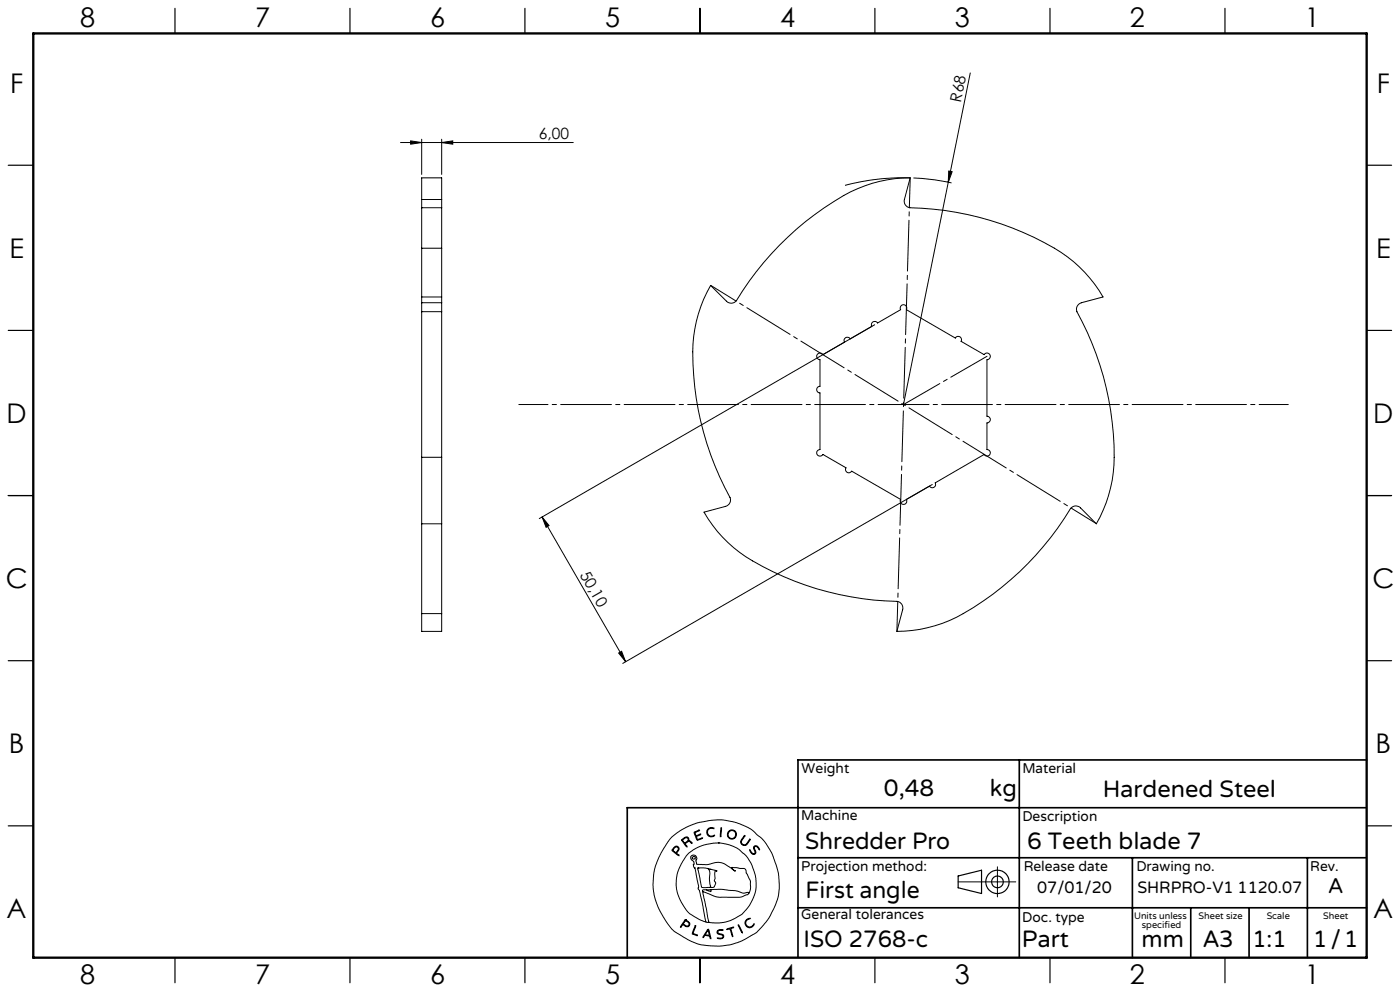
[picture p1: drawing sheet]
<svg xmlns="http://www.w3.org/2000/svg" width="420mm" height="297mm" viewBox="0 0 420 297" stroke-linecap="round" stroke-linejoin="round" font-family="sans-serif">
<g fill="none" stroke="#000" stroke-width=".3">
<path d="M291.1 21.9l-6.6 32.7M120.2 42.7h51.8M123.2 42.2l3.3 .5-3.3 .5zM126.5 59.8v2.5M126.5 41.7v10.6M126.5 59.8v-6.5h6v6.5M126.5 59.8h6M132.5 42.7l3.3-.5v1zM132.5 59.8v2.5M132.5 41.7v10.6M273 53.3a68.6 68.6 0 0 0-19.5 2.3M274 53.3l6.4 .6 5.1 .9"/>
<path d="M284.5 54.6l-13.5 66.6M284.6 51.3l1 .2-1.1 3.1zM126.5 74.4v14.6M126.5 62.3v12.1M126.5 74.4h6M126.5 62.3h6M132.5 74.4v14.6M132.5 62.3v12.1M126.5 93.4v43.7M126.5 90.7v2.7M126.5 89v1.7M126.5 93.4h6"/>
<path d="M126.5 89h6M126.5 90.7h6M132.5 93.4v43.7M132.5 90.7v2.7M132.5 89v1.7M213.2 85.5l4.7 4.8a1.97 1.97 0 0 0 3-.2 88.4 88.4 0 0 1 36.4-33.6 39.5 39.5 0 0 1 15.8-3.2l-1.8 6.5a1.97 1.97 0 0 0 1.6 2.5 88.2 88.2 0 0 1 47.3 14.7 39.7 39.7 0 0 1 10.7 12l-6.5 1.7a2.03 2.03 0 0 0-1.3 2.7 88 88 0 0 1 10.9 48.3 40 40 0 0 1-5.1 15.3l-4.7-4.8a1.98 1.98 0 0 0-3 .2 88 88 0 0 1-36.4 33.6 41.2 41.2 0 0 1-15.7 3.2l1.7-6.5a1.99 1.99 0 0 0-1.6-2.5 87.8 87.8 0 0 1-47.3-14.6 39.4 39.4 0 0 1-10.7-12.1l6.5-1.7a1.98 1.98 0 0 0 1.3-2.7 88.2 88.2 0 0 1-10.9-48.3 40.1 40.1 0 0 1 5.1-15.3zM262.4 97.3l-100.6 58.1M245.3 106.1a.99 .99 0 0 1 1.6 .2l6.4-3.8a1 1 0 0 1 .4-1.3 1 1 0 0 1 1.4 .4l6.4-3.8a1 1 0 0 1 .4-1.4 1 1 0 0 1 1.4 .4l6.9-4a1 1 0 0 1 .9-1.5 1 1 0 0 1 .8 1.5l14.7 8.5a1 1 0 0 1 1.4-.4 1 1 0 0 1 .3 1.4l6.9 4a1 1 0 0 1 1.8 0 1 1 0 0 1-.9 1.5v16.9a1.01 1.01 0 0 1 1 1 1.01 1.01 0 0 1-1 1v8a.99 .99 0 0 1 .9 1.5 .99 .99 0 0 1-1.8 0l-14.6 8.5a1 1 0 0 1-.4 1.3 1 1 0 0 1-1.4-.3l-6.9 4a1 1 0 0 1-.8 1.5 1 1 0 0 1-.9-1.5l-14.7-8.5a1 1 0 0 1-1.4 .4 1 1 0 0 1-.3-1.4l-6.9-4a1 1 0 0 1-1.8 0 1 1 0 0 1 .9-1.5v-16.9a.99 .99 0 0 1-1-1 .99 .99 0 0 1 1-1v-8a.99 .99 0 0 1-.9-.6 .99 .99 0 0 1 .2-1.1zM126.5 137.1v19.9M126.5 137.1h6M132.5 137.1v19.9M126.5 157v26.9"/>
<path d="M126.5 157h6M132.5 157v26.9M162.6 154.9l2.1 2.6-.9 .5zM162.6 154.9l25.1 43.4M279.7 145.2l-92.9 53.6M126.5 183.9v5.3h6v-5.3M126.5 183.9h6M185.6 195.7l.9-.5 1.2 3.1zM201.3 251.1l2.8-2.2 4.5-2.1 4.8-1 3.2-.1 3.7 .7 3.3 1.2 2 1.1 2.8 2.4 1.5 1.8 1.8 3.2 1.8 5.3 .3 3.5-.2 3-.8 2.8-1.7 3.7-1.8 2.5a16.5 16.5 0 0 1-6.7 5l-3.3 1.2-2.9 .4h-3.4l-2.9-.4-3.7-1.5-3.8-2.3-1.1-.9-1.2-1.6-2.3-3.7-1.2-2.8-.6-2.2-.3-3.1 .3-3.5 .9-3.2 2-4zM202 254.1l.7-.5 .6 .1 .4 .6-.1 .6a.64 .64 0 0 0-.3 1.1l.4 .5-1.7-1.2a.52 .52 0 0 1-.4-.5 .52 .52 0 0 1 .4-.6zM202.4 254l.4-.2 .5 .1 .2 .5-.2 .4a.73 .73 0 0 1-.7 .6 .73 .73 0 0 1-.7-.7zM204.5 251.6l1.1-.7h.6l.4 .3 .1 .8 .6 .2 .3 .5-.8-.5-.6 .2a.61 .61 0 0 0-.6 .5 .61 .61 0 0 0 .5 .7l-.1 .3-1.5-2z"/>
<path d="M204.8 251.7l.8-.6h.6l.2 .6-.5 .6a.52 .52 0 0 1-.6 .3 .52 .52 0 0 1-.4-.5zM208.2 249.4l1.7-.6-1 .5a.57 .57 0 0 0-.2 .9 .57 .57 0 0 0 .9 0l.6-.2-.8 .5a.46 .46 0 0 0-.5 .4 .46 .46 0 0 0 .3 .5l.1 .2 1.5-.5-1.7 .7zM212.3 248.5l.8-.5 1 .2 .1 .2-.9-.2-.7 .3-.3 .5v.7l.1 .4 .6 .4 1.3-.2a.53 .53 0 0 1-.3 .5 .53 .53 0 0 1-.5 0l-.9-.2-.4-.4-.2-1zM215.5 252.6l2.7 .4 3 1.2 2.3 1.9 .9 1.2 1.3 2.2 1.1 3.8-.1 3.5-.8 2.5a11.7 11.7 0 0 1-8.9 7.2l-2.6 .1-1.7-.2M215.5 252.6l-4.1 .6-3.4 1.5-2.1 1.8-2.1 3.5-.5 1.4-.4 2 .1 3 .9 2.9 2 3.4a9.1 9.1 0 0 0 4 2.9l1.9 .8M215.5 252.6h.1M216.3 248.1h.2v.6l-.2 1.9-.2 .2zM223.3 250.5l.1-.1 .1 .2-1.1 1.6 .2 .7 .7 .3a3.3 3.3 0 0 0 1.7-1.7v.2l-1 1.5-.4 .2-.7-.1-.6-.5-.1-.6zM224.9 254.7l.7 .9 .5 .3 .4-.3-.4-1.4 .2-.6h.9l.7 1-.1 .1-.9-1-.5 .1-.1 .4 .5 1.4-.6 .5-.9-.5zM299.2 259.8v9M205.6 275.6l-1.4 2-.1 .2h.2a.69 .69 0 0 1 .6-.6 .69 .69 0 0 1 .8 .4l.9 .1 .3-.9-1.3-1.2M205.6 275.6h.1"/>
<path d="M205.6 275.9l-.3 .5M205.7 275.9l1 .9-.1 .6-.6 .1a.7 .7 0 0 1-.9-.9l.2-.2M205.7 275.9h.1M208.5 277.5l.2-.1v.2l-.5 1.4a.56 .56 0 0 0-.2 .7 .56 .56 0 0 0 .7 .3l.5 .4-1.6-.6zM209.3 260.2l2.3-.1 3.1 .8 .4 .3a.35 .35 0 0 0-.5-.2 .35 .35 0 0 0-.1 .5v1.8l-.2 .7 .4 .8-.4 1-.5 .2h-2.6a.85 .85 0 0 1-.8-.2 .85 .85 0 0 1-.1-.9zM209.4 260.1h.1M210.8 267.2l1.9 9.2M210.8 267.2l3.7 1.5 1.3 .2h6.3l2.1-.8 .4-.3M211.8 276.4h.9M211.9 266.7h-1.1v.5M212.1 260.2a2.12 2.12 0 0 1 .8 2.7v1.9l.3 .9-.3 .2M212.3 278.6l.1-.1a4.3 4.3 0 0 1 .9 2.6v.2h-.2a.74 .74 0 0 0-.8-.8l-.2-.1a.82 .82 0 0 0-1.1 .6l-.1-.3z"/>
<path d="M212.3 278.9l.4 .9a.4 .4 0 0 1-.1 .6 .4 .4 0 0 1-.6-.2l-.4-.1zM212.4 278.9h.1M212.7 276.4h.1M213 260.6h.1M213.3 266.6l3.2-.1 4.2 .4 2.3 .8 1.1-.2a.3 .3 0 0 1 .4-.1 .3 .3 0 0 1 .1 .4M213.3 266.6v.6l-1.4-.5M213.3 266.6l-1.4 .1M215.3 278.9l.6-.3 1 .1v.2h-1.4l-.2 .6 .3 .2 1.4 .5 .1 .5-.2 .4-.6 .3-1.1-.2h1.1l.6-.5-.3-.5-1.4-.5-.1-.4zM218 278.4l2.1-.5-.8 .4 .5 2.4-.8-2.3-.8 .2zM221.5 277.2l1.2 2.2v.2zM221.5 277.1h.1M224 275.6l.7-.4 .3 .1-.8 .4-.4 .6v.6l.5 .7 .9 .2 .9-.9a.41 .41 0 0 1 .1 .5 .41 .41 0 0 1-.4 .2l-1 .5-.9-.5-.4-1.1z"/>
<path d="M224.6 267.8l.5-1.4v-2.3l-1.7-3.8-3.9-.3 .3 .5 .8 .6h-.1l-3.1-2.2-1.7-.5-3.6 .7-3-.1-.3-.9 .3-.8-.3-.7-.6-.3-.7 .1-.3 .4v.4l1 1.1-.1 1.4 .4 .5 1.1 5.4-.2 .8 .4 .4 .3 1.1 1.7 8.5M287.4 264.3h17.3"/>
<circle cx="208.1" cy="257.1" r=".44"/>
<circle cx="219.5" cy="250.1" r="1.17"/>
<circle cx="219.6" cy="250.1" r="1.38"/>
</g>
<g fill="none" stroke="#000" stroke-width=".35">
<path d="M52.5 2.5v7.5M105 2.5v7.5M157.5 2.5v7.5M210 2.5v7.5M262.5 2.5v7.5M315 2.5v7.5M367.5 2.5v7.5M2.5 49.5h7.5M410 49.5h7.5M2.5 99h7.5M410 99h7.5M2.5 148.5h7.5"/>
<path d="M410 148.5h7.5M2.5 198h7.5M410 198h7.5M2.5 247.5h7.5M410 247.5h7.5M287.4 262.5l7.1-1.7v7l-7.1-1.7zM52.5 287v7.5M105 287v7.5M157.5 287v7.5M210 287v7.5M262.5 287v7.5M315 287v7.5"/>
<path d="M367.5 287v7.5"/>
<circle cx="299.2" cy="264.3" r="3.5"/>
<circle cx="299.2" cy="264.3" r="1.75"/>
</g>
<path d="M273.1 53.3l-4 135.9M213.2 85.5l115.7 71.4" fill="none" stroke="#000" stroke-width=".3" stroke-dasharray="15.2 1.3 1.3 1.3" stroke-dashoffset="6.3"/>
<path d="M296.1 106.8l-25 14.4" fill="none" stroke="#000" stroke-width=".3" stroke-dasharray="15.2 1.3 1.3 1.3" stroke-dashoffset="2.7"/>
<path d="M155.6 121.2h230.9" fill="none" stroke="#000" stroke-width=".3" stroke-dasharray="15.2 1.3 1.3 1.3" stroke-dashoffset="6.5"/>
<path d="M305.8 227.7v59.2M410 227.7h-170.6v59.2M239.4 257.1h170.3M339.7 257.1v29.9M392.2 257.1v29.8M409.7 242.1h-221.5v45M239.4 272.1h170.6M357.2 272.1v14.8M374.7 272.1v14.8" fill="none" stroke="#000" stroke-width=".5"/>
<path d="M10 10h400v277h-400z" fill="none" stroke="#000" stroke-width=".7"/>
<g fill="#000">
<path d="M284.6 51.3l1 .2-1.1 3.1z"/>
<path d="M123.2 42.2l3.3 .5-3.3 .5zM132.5 42.7l3.3-.5v1z"/>
<path d="M162.6 154.9l2.1 2.6-.9 .5zM185.6 195.7l.9-.5 1.2 3.1z"/>
</g>
<g font-size="8.1">
<text x="24" y="8">8</text>
<text x="76.5" y="8">7</text>
<text x="129" y="8">6</text>
<text x="181.5" y="8">5</text>
<text x="234" y="8">4</text>
<text x="286.5" y="8">3</text>
<text x="339" y="8">2</text>
<text x="391.5" y="8">1</text>
<text x="3" y="27.7">F</text>
<text x="413" y="27.7">F</text>
<text x="2.8" y="77.2">E</text>
<text x="412.8" y="77.2">E</text>
<text x="2" y="126.7">D</text>
<text x="412" y="126.7">D</text>
<text x="1.7" y="176.2">C</text>
<text x="411.7" y="176.2">C</text>
<text x="2.7" y="225.7">B</text>
<text x="412.7" y="225.7">B</text>
<text x="2" y="275.2">A</text>
<text x="412" y="275.2">A</text>
<text x="24" y="295">8</text>
<text x="76.5" y="295">7</text>
<text x="129" y="295">6</text>
<text x="181.5" y="295">5</text>
<text x="234" y="295">4</text>
<text x="286.5" y="295">3</text>
<text x="339" y="295">2</text>
<text x="391.5" y="295">1</text>
</g>
<g font-size="7.1">
<text x="265.2" y="238.5">0,48</text>
<text x="297" y="238.5">kg</text>
<text x="330.8" y="239">Hardened Steel</text>
<text x="241.5" y="254.4">Shredder Pro</text>
<text x="308.1" y="254.4">6 Teeth blade 7</text>
<text x="241.6" y="269.2">First angle</text>
<text x="241.1" y="283.7">ISO 2768-c</text>
<text x="306.6" y="283.9">Part</text>
<text x="342.5" y="283.9">mm</text>
<text x="360.9" y="283.8">A3</text>
<text x="375.7" y="283.9">1:1</text>
<text x="393.9" y="283.9">1/1</text>
</g>
<text font-size="6.3" x="398.5" y="267.7">A</text>
<g font-size="4.9">
<text x="311.2" y="267.6">07/01/20</text>
<text x="341.2" y="267.6">SHRPRO-V1 1120.07</text>
</g>
<g font-size="4.7">
<text x="288.3" y="30.8" transform="rotate(-79 288.3 30.8)">R68</text>
<text x="161.7" y="41.7">6,00</text>
<text x="173.8" y="172.2" transform="rotate(60 173.8 172.2)">50,10</text>
</g>
<g font-size="4.2">
<text x="240.5" y="231.7">Weight</text>
<text x="306.7" y="231.7">Material</text>
<text x="240.4" y="245.9">Machine</text>
<text x="306.7" y="246.1">Description</text>
<text x="240.4" y="261.1">Projection method:</text>
<text x="307.1" y="261">Release date</text>
<text x="340.9" y="261">Drawing no.</text>
<text x="393.1" y="261">Rev.</text>
<text x="240.4" y="275.6">General tolerances</text>
<text x="306.7" y="276.2">Doc. type</text>
</g>
<g font-size="2.8">
<text x="340.2" y="275.3">Units unless</text>
<text x="359.6" y="275.3">Sheet size</text>
<text x="380" y="275.3">Scale</text>
<text x="396.9" y="275.3">Sheet</text>
<text x="342.6" y="278.2">specified</text>
</g>
</svg>
